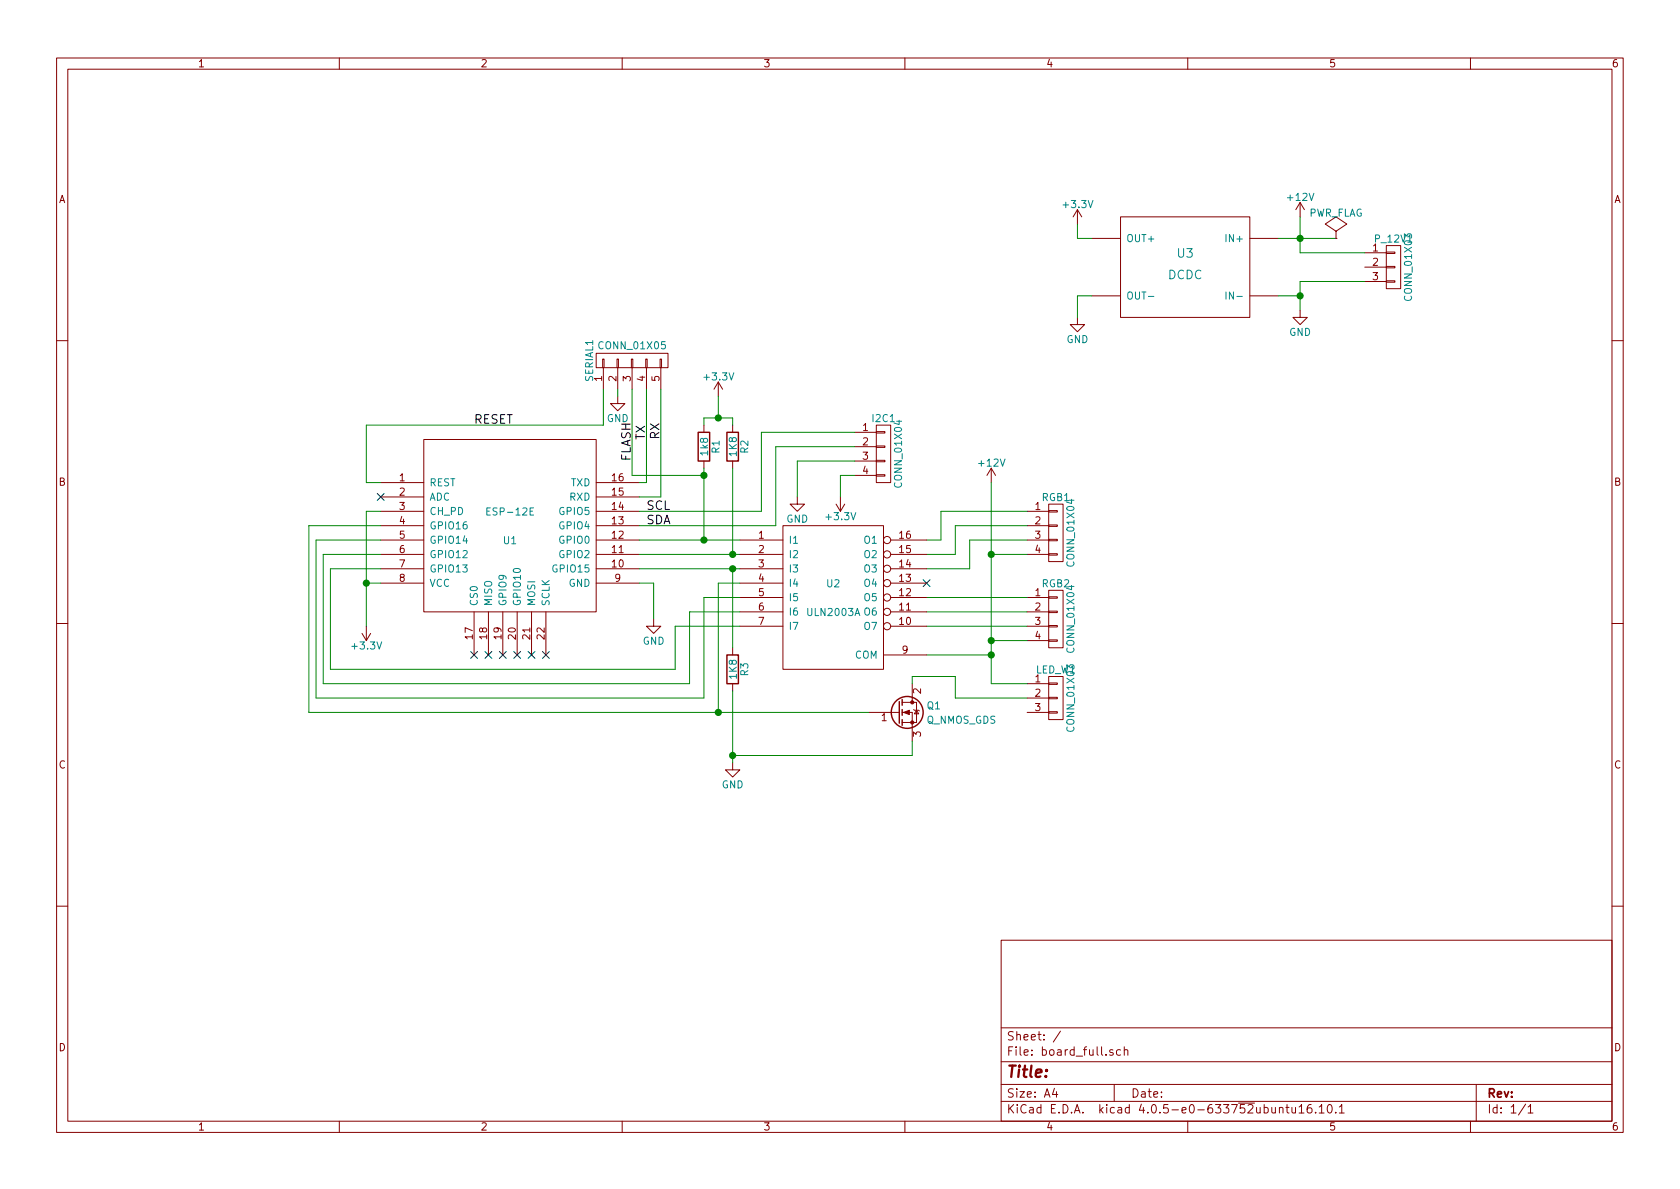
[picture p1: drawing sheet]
EESchema Schematic File Version 2
LIBS:power
LIBS:device
LIBS:transistors
LIBS:conn
LIBS:linear
LIBS:regul
LIBS:74xx
LIBS:cmos4000
LIBS:adc-dac
LIBS:memory
LIBS:xilinx
LIBS:microcontrollers
LIBS:dsp
LIBS:microchip
LIBS:analog_switches
LIBS:motorola
LIBS:texas
LIBS:intel
LIBS:audio
LIBS:interface
LIBS:digital-audio
LIBS:philips
LIBS:display
LIBS:cypress
LIBS:siliconi
LIBS:opto
LIBS:atmel
LIBS:contrib
LIBS:valves
LIBS:ESP8266
LIBS:board_full-cache
EELAYER 25 0
EELAYER END
$Descr A4 11693 8268
encoding utf-8
Sheet 1 1
Title ""
Date ""
Rev ""
Comp ""
Comment1 ""
Comment2 ""
Comment3 ""
Comment4 ""
$EndDescr
$Comp
L ESP-12E U1
U 1 1
P 3550 3650
F 0 "U1" H 3550 3550 50  0000 C CNN
F 1 "ESP-12E" H 3550 3750 50  0000 C CNN
F 2 "ESP8266:ESP-12E" H 3550 3650 50  0001 C CNN
F 3 "" H 3550 3650 50  0001 C CNN
	1    3550 3650
	1    0    0    -1  
$EndComp
Wire Wire Line
	2300 3950 2650 3950
Wire Wire Line
	2650 3850 2250 3850
Wire Wire Line
	2650 3750 2200 3750
Wire Wire Line
	2200 3750 2200 4850
Wire Wire Line
	4450 3750 5150 3750
Wire Wire Line
	4450 3850 5150 3850
Wire Wire Line
	4450 3950 5150 3950
Wire Wire Line
	2300 4650 4700 4650
Wire Wire Line
	4800 4750 2250 4750
Wire Wire Line
	2200 4850 4900 4850
Wire Wire Line
	4900 4850 4900 4150
Wire Wire Line
	2650 3650 2150 3650
Wire Wire Line
	2150 3650 2150 4950
Wire Wire Line
	2150 4950 6050 4950
Wire Wire Line
	5000 4950 5000 4050
Wire Wire Line
	2300 3950 2300 4650
Wire Wire Line
	2250 4750 2250 3850
$Comp
L CONN_01X04 RGB1
U 1 1
P 7350 3700
F 0 "RGB1" H 7350 3950 50  0000 C CNN
F 1 "CONN_01X04" V 7450 3700 50  0000 C CNN
F 2 "Connectors_Molex:Molex_KK-6410-04_04x2.54mm_Straight" H 7350 3700 50  0001 C CNN
F 3 "" H 7350 3700 50  0000 C CNN
	1    7350 3700
	1    0    0    -1  
$EndComp
$Comp
L CONN_01X04 RGB2
U 1 1
P 7350 4300
F 0 "RGB2" H 7350 4550 50  0000 C CNN
F 1 "CONN_01X04" V 7450 4300 50  0000 C CNN
F 2 "Connectors_Molex:Molex_KK-6410-04_04x2.54mm_Straight" H 7350 4300 50  0001 C CNN
F 3 "" H 7350 4300 50  0000 C CNN
	1    7350 4300
	1    0    0    -1  
$EndComp
$Comp
L CONN_01X04 I2C1
U 1 1
P 6150 3150
F 0 "I2C1" H 6150 3400 50  0000 C CNN
F 1 "CONN_01X04" V 6250 3150 50  0000 C CNN
F 2 "Connectors_Molex:Molex_KK-6410-04_04x2.54mm_Straight" H 6150 3150 50  0001 C CNN
F 3 "" H 6150 3150 50  0000 C CNN
	1    6150 3150
	1    0    0    -1  
$EndComp
$Comp
L CONN_01X05 SERIAL1
U 1 1
P 4400 2500
F 0 "SERIAL1" H 4400 2800 50  0000 C CNN
F 1 "CONN_01X05" V 4500 2500 50  0000 C CNN
F 2 "Connectors_Molex:Molex_KK-6410-05_05x2.54mm_Straight" H 4400 2500 50  0001 C CNN
F 3 "" H 4400 2500 50  0000 C CNN
	1    4400 2500
	0    -1   -1   0   
$EndComp
Wire Wire Line
	2650 3350 2550 3350
Wire Wire Line
	2550 3350 2550 2950
Wire Wire Line
	2550 2950 4200 2950
Wire Wire Line
	4200 2950 4200 2700
$Comp
L +3.3V #PWR01
U 1 1
P 2550 4350
F 0 "#PWR01" H 2550 4200 50  0001 C CNN
F 1 "+3.3V" H 2550 4490 50  0000 C CNN
F 2 "" H 2550 4350 50  0000 C CNN
F 3 "" H 2550 4350 50  0000 C CNN
	1    2550 4350
	-1   0    0    1   
$EndComp
$Comp
L GND #PWR02
U 1 1
P 4550 4300
F 0 "#PWR02" H 4550 4050 50  0001 C CNN
F 1 "GND" H 4550 4150 50  0000 C CNN
F 2 "" H 4550 4300 50  0000 C CNN
F 3 "" H 4550 4300 50  0000 C CNN
	1    4550 4300
	1    0    0    -1  
$EndComp
Wire Wire Line
	4550 4300 4550 4050
Wire Wire Line
	4550 4050 4450 4050
Wire Wire Line
	2550 3550 2550 4350
Wire Wire Line
	2550 4050 2650 4050
Wire Wire Line
	4450 3350 4500 3350
Wire Wire Line
	4450 3450 4600 3450
Wire Wire Line
	4450 3550 5300 3550
Wire Wire Line
	5300 3550 5300 3000
Wire Wire Line
	5300 3000 5950 3000
Wire Wire Line
	4450 3650 5400 3650
Wire Wire Line
	5400 3650 5400 3100
Wire Wire Line
	5400 3100 5950 3100
$Comp
L +3.3V #PWR03
U 1 1
P 5850 3450
F 0 "#PWR03" H 5850 3300 50  0001 C CNN
F 1 "+3.3V" H 5850 3590 50  0000 C CNN
F 2 "" H 5850 3450 50  0000 C CNN
F 3 "" H 5850 3450 50  0000 C CNN
	1    5850 3450
	-1   0    0    1   
$EndComp
$Comp
L GND #PWR04
U 1 1
P 5550 3450
F 0 "#PWR04" H 5550 3200 50  0001 C CNN
F 1 "GND" H 5550 3300 50  0000 C CNN
F 2 "" H 5550 3450 50  0000 C CNN
F 3 "" H 5550 3450 50  0000 C CNN
	1    5550 3450
	1    0    0    -1  
$EndComp
Wire Wire Line
	5950 3200 5550 3200
Wire Wire Line
	5550 3200 5550 3450
Wire Wire Line
	5850 3450 5850 3300
Wire Wire Line
	5850 3300 5950 3300
$Comp
L +12V #PWR05
U 1 1
P 6900 3350
F 0 "#PWR05" H 6900 3200 50  0001 C CNN
F 1 "+12V" H 6900 3490 50  0000 C CNN
F 2 "" H 6900 3350 50  0000 C CNN
F 3 "" H 6900 3350 50  0000 C CNN
	1    6900 3350
	1    0    0    -1  
$EndComp
Wire Wire Line
	6450 4350 7150 4350
Wire Wire Line
	6450 4250 7150 4250
Wire Wire Line
	7150 4150 6450 4150
Wire Wire Line
	6450 3750 6550 3750
Wire Wire Line
	6550 3750 6550 3550
Wire Wire Line
	6550 3550 7150 3550
Wire Wire Line
	6450 3850 6650 3850
Wire Wire Line
	6650 3850 6650 3650
Wire Wire Line
	6650 3650 7150 3650
Wire Wire Line
	6450 3950 6750 3950
Wire Wire Line
	6750 3950 6750 3750
Wire Wire Line
	6750 3750 7150 3750
Wire Wire Line
	6900 3350 6900 4750
Wire Wire Line
	6900 3850 7150 3850
Wire Wire Line
	6900 4450 7150 4450
Connection ~ 6900 3850
Wire Wire Line
	6900 4550 6450 4550
Connection ~ 6900 4450
NoConn ~ 3300 4550
NoConn ~ 3400 4550
NoConn ~ 3500 4550
NoConn ~ 3600 4550
NoConn ~ 3700 4550
NoConn ~ 3800 4550
NoConn ~ 2650 3450
Wire Wire Line
	2650 3550 2550 3550
Connection ~ 2550 4050
NoConn ~ 6450 4050
Wire Wire Line
	4500 3350 4500 2700
Wire Wire Line
	4600 3450 4600 2700
Text Label 4500 2950 3    60   ~ 0
TX
Text Label 4600 3050 1    60   ~ 0
RX
Text Label 4500 3650 0    60   ~ 0
SDA
Text Label 4500 3550 0    60   ~ 0
SCL
$Comp
L DCDC U3
U 1 1
P 7800 1500
F 0 "U3" H 8250 1250 60  0000 C CNN
F 1 "DCDC" H 8250 1100 60  0000 C CNN
F 2 "ESP8266:DCDC" H 7800 1500 60  0001 C CNN
F 3 "" H 7800 1500 60  0001 C CNN
	1    7800 1500
	1    0    0    -1  
$EndComp
$Comp
L +3.3V #PWR06
U 1 1
P 7500 1550
F 0 "#PWR06" H 7500 1400 50  0001 C CNN
F 1 "+3.3V" H 7500 1690 50  0000 C CNN
F 2 "" H 7500 1550 50  0000 C CNN
F 3 "" H 7500 1550 50  0000 C CNN
	1    7500 1550
	1    0    0    -1  
$EndComp
$Comp
L GND #PWR07
U 1 1
P 7500 2200
F 0 "#PWR07" H 7500 1950 50  0001 C CNN
F 1 "GND" H 7500 2050 50  0000 C CNN
F 2 "" H 7500 2200 50  0000 C CNN
F 3 "" H 7500 2200 50  0000 C CNN
	1    7500 2200
	1    0    0    -1  
$EndComp
Wire Wire Line
	7600 2050 7500 2050
Wire Wire Line
	7500 2050 7500 2200
Wire Wire Line
	7600 1650 7500 1650
Wire Wire Line
	7500 1650 7500 1550
$Comp
L +12V #PWR08
U 1 1
P 9050 1500
F 0 "#PWR08" H 9050 1350 50  0001 C CNN
F 1 "+12V" H 9050 1640 50  0000 C CNN
F 2 "" H 9050 1500 50  0000 C CNN
F 3 "" H 9050 1500 50  0000 C CNN
	1    9050 1500
	1    0    0    -1  
$EndComp
$Comp
L GND #PWR09
U 1 1
P 9050 2150
F 0 "#PWR09" H 9050 1900 50  0001 C CNN
F 1 "GND" H 9050 2000 50  0000 C CNN
F 2 "" H 9050 2150 50  0000 C CNN
F 3 "" H 9050 2150 50  0000 C CNN
	1    9050 2150
	1    0    0    -1  
$EndComp
Wire Wire Line
	8900 2050 9050 2050
Wire Wire Line
	9050 1950 9050 2150
Wire Wire Line
	8900 1650 9300 1650
Wire Wire Line
	9050 1500 9050 1750
$Comp
L PWR_FLAG #FLG010
U 1 1
P 9300 1650
F 0 "#FLG010" H 9300 1745 50  0001 C CNN
F 1 "PWR_FLAG" H 9300 1830 50  0000 C CNN
F 2 "" H 9300 1650 50  0000 C CNN
F 3 "" H 9300 1650 50  0000 C CNN
	1    9300 1650
	1    0    0    -1  
$EndComp
Connection ~ 9050 1650
Text Label 3300 2950 0    60   ~ 0
RESET
$Comp
L R R1
U 1 1
P 4900 3100
F 0 "R1" V 4980 3100 50  0000 C CNN
F 1 "1k8" V 4900 3100 50  0000 C CNN
F 2 "Resistors_THT:R_Axial_DIN0207_L6.3mm_D2.5mm_P10.16mm_Horizontal" V 4830 3100 50  0001 C CNN
F 3 "" H 4900 3100 50  0000 C CNN
	1    4900 3100
	1    0    0    -1  
$EndComp
$Comp
L R R2
U 1 1
P 5100 3100
F 0 "R2" V 5180 3100 50  0000 C CNN
F 1 "1K8" V 5100 3100 50  0000 C CNN
F 2 "Resistors_THT:R_Axial_DIN0207_L6.3mm_D2.5mm_P10.16mm_Horizontal" V 5030 3100 50  0001 C CNN
F 3 "" H 5100 3100 50  0000 C CNN
	1    5100 3100
	1    0    0    -1  
$EndComp
$Comp
L R R3
U 1 1
P 5100 4650
F 0 "R3" V 5180 4650 50  0000 C CNN
F 1 "1K8" V 5100 4650 50  0000 C CNN
F 2 "Resistors_THT:R_Axial_DIN0207_L6.3mm_D2.5mm_P15.24mm_Horizontal" V 5030 4650 50  0001 C CNN
F 3 "" H 5100 4650 50  0000 C CNN
	1    5100 4650
	1    0    0    -1  
$EndComp
Wire Wire Line
	4900 3250 4900 3750
Connection ~ 4900 3750
Wire Wire Line
	5100 3250 5100 3850
Connection ~ 5100 3850
Connection ~ 5100 3950
$Comp
L +3.3V #PWR011
U 1 1
P 5000 2750
F 0 "#PWR011" H 5000 2600 50  0001 C CNN
F 1 "+3.3V" H 5000 2890 50  0000 C CNN
F 2 "" H 5000 2750 50  0000 C CNN
F 3 "" H 5000 2750 50  0000 C CNN
	1    5000 2750
	1    0    0    -1  
$EndComp
$Comp
L GND #PWR012
U 1 1
P 5100 5300
F 0 "#PWR012" H 5100 5050 50  0001 C CNN
F 1 "GND" H 5100 5150 50  0000 C CNN
F 2 "" H 5100 5300 50  0000 C CNN
F 3 "" H 5100 5300 50  0000 C CNN
	1    5100 5300
	1    0    0    -1  
$EndComp
$Comp
L ULN2003A U2
U 1 1
P 5800 4150
F 0 "U2" H 5800 4250 50  0000 C CNN
F 1 "ULN2003A" H 5800 4050 50  0000 C CNN
F 2 "Housings_DIP:DIP-16_W7.62mm_LongPads" H 5800 4150 50  0001 C CNN
F 3 "" H 5800 4150 50  0000 C CNN
	1    5800 4150
	1    0    0    -1  
$EndComp
Wire Wire Line
	5100 3950 5100 4500
Wire Wire Line
	5100 4800 5100 5300
Wire Wire Line
	4900 2900 5100 2900
Wire Wire Line
	5000 2900 5000 2750
Wire Wire Line
	5100 2900 5100 2950
Connection ~ 5000 2900
Wire Wire Line
	4900 2900 4900 2950
Wire Wire Line
	4900 3300 4400 3300
Wire Wire Line
	4400 3300 4400 2700
Connection ~ 4900 3300
$Comp
L GND #PWR013
U 1 1
P 4300 2750
F 0 "#PWR013" H 4300 2500 50  0001 C CNN
F 1 "GND" H 4300 2600 50  0000 C CNN
F 2 "" H 4300 2750 50  0000 C CNN
F 3 "" H 4300 2750 50  0000 C CNN
	1    4300 2750
	1    0    0    -1  
$EndComp
Wire Wire Line
	4300 2700 4300 2750
Wire Wire Line
	5000 4050 5150 4050
Wire Wire Line
	4900 4150 5150 4150
Wire Wire Line
	5150 4250 4800 4250
Wire Wire Line
	5150 4350 4700 4350
Wire Wire Line
	4800 4250 4800 4750
Wire Wire Line
	4700 4350 4700 4650
Text Label 4400 3200 1    60   ~ 0
FLASH
$Comp
L Q_NMOS_GDS Q1
U 1 1
P 6250 4950
F 0 "Q1" H 6450 5000 50  0000 L CNN
F 1 "Q_NMOS_GDS" H 6450 4900 50  0000 L CNN
F 2 "TO_SOT_Packages_THT:TO-220_Neutral123_Vertical_LargePads" H 6450 5050 50  0001 C CNN
F 3 "" H 6250 4950 50  0000 C CNN
	1    6250 4950
	1    0    0    -1  
$EndComp
Connection ~ 5000 4950
Wire Wire Line
	6350 5150 6350 5250
Wire Wire Line
	6350 5250 5100 5250
Connection ~ 5100 5250
$Comp
L CONN_01X03 LED_W1
U 1 1
P 7350 4850
F 0 "LED_W1" H 7350 5050 50  0000 C CNN
F 1 "CONN_01X03" V 7450 4850 50  0000 C CNN
F 2 "Connectors_Molex:Molex_KK-6410-03_03x2.54mm_Straight" H 7350 4850 50  0001 C CNN
F 3 "" H 7350 4850 50  0000 C CNN
	1    7350 4850
	1    0    0    -1  
$EndComp
Wire Wire Line
	6900 4750 7150 4750
Connection ~ 6900 4550
Wire Wire Line
	7150 4850 6650 4850
Wire Wire Line
	6650 4850 6650 4700
Wire Wire Line
	6650 4700 6350 4700
Wire Wire Line
	6350 4700 6350 4750
$Comp
L CONN_01X03 P_12V1
U 1 1
P 9700 1850
F 0 "P_12V1" H 9700 2050 50  0000 C CNN
F 1 "CONN_01X03" V 9800 1850 50  0000 C CNN
F 2 "Connectors_Molex:Molex_KK-6410-03_03x2.54mm_Straight" H 9700 1850 50  0001 C CNN
F 3 "" H 9700 1850 50  0000 C CNN
	1    9700 1850
	1    0    0    -1  
$EndComp
Wire Wire Line
	9050 1750 9500 1750
Wire Wire Line
	9500 1950 9050 1950
Connection ~ 9050 2050
$EndSCHEMATC
